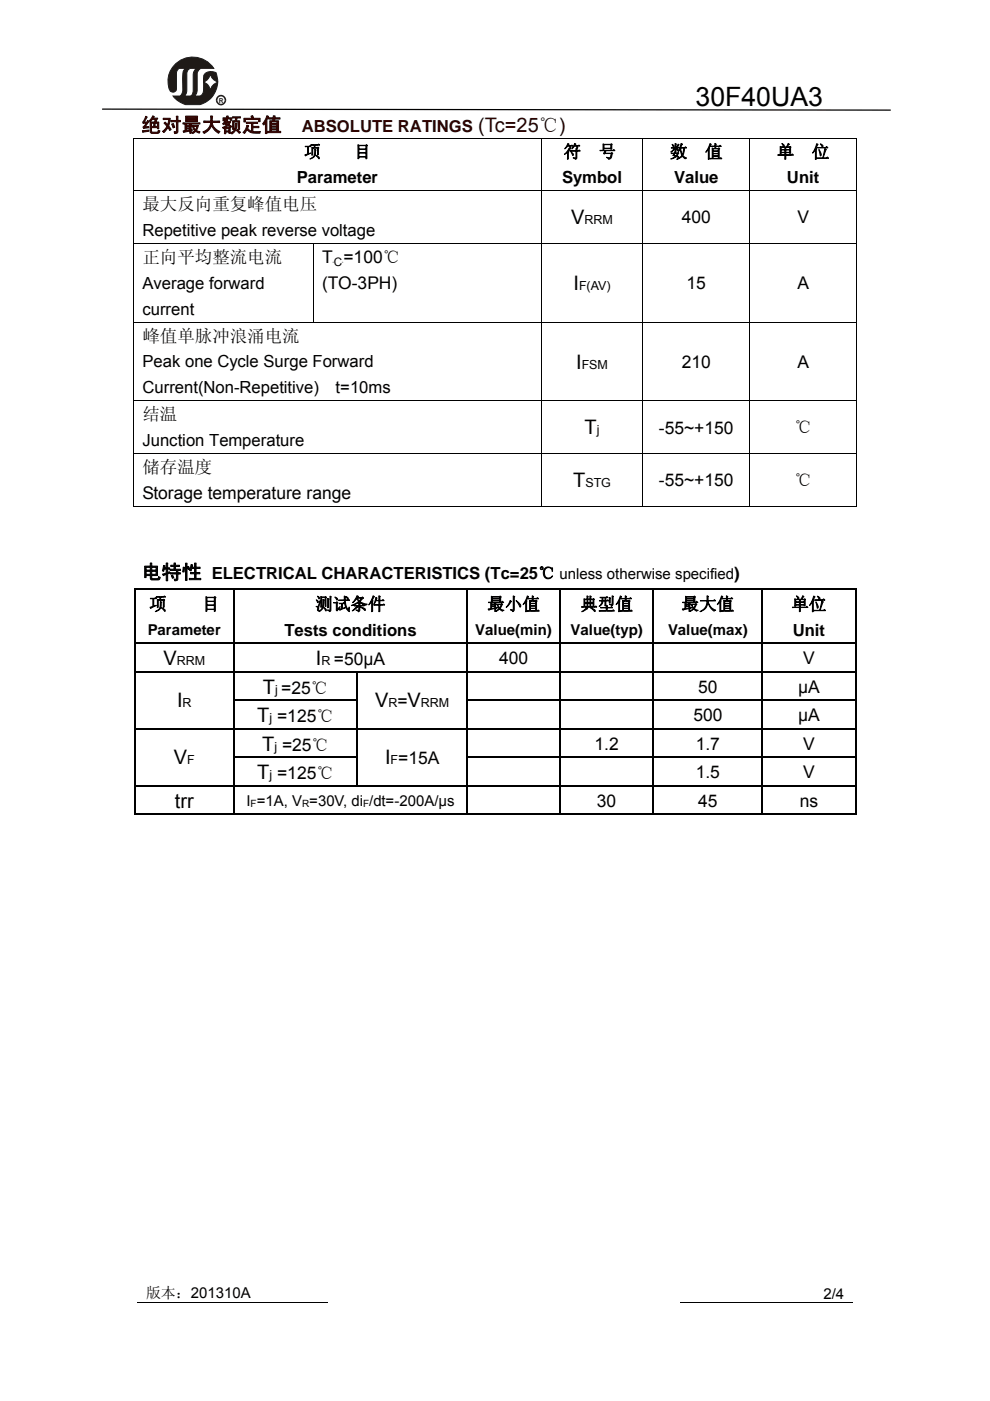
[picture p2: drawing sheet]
<svg xmlns="http://www.w3.org/2000/svg" width="210mm" height="297mm" viewBox="0 0 210 297" stroke-linecap="round" stroke-linejoin="round" font-family="sans-serif">
<path d="M36.9 13.9a5.3 5.3 0 0 1 8.4 .6h-2.7a1.36 1.36 0 0 0-.8 1.2v3.7l-.2 .5-.4 .5h1.2a1.65 1.65 0 0 0 .8-1.9v-1a1.93 1.93 0 0 1 1.4 1.7 1.99 1.99 0 0 1 1.6-1.7 5.1 5.1 0 0 1-3.8 4.7h-3.1l-1.4-.7-1.2-1.1h1.5a2.44 2.44 0 0 0 .6-2.5l-.1-1.6a1.75 1.75 0 0 1 .6-1.8h-1.3l-.5 .6-.1 3.8a.82 .82 0 0 1-.9 .6 .82 .82 0 0 1-.7-.9 4.9 4.9 0 0 1 1.1-4.7zM39.8 14.9l-.2 .6v3.9l-.5 1h1.3l.5-.5 .1-.5v-3.9l.6-1h-1.3zM43.4 15.7a2.21 2.21 0 0 1 2.4-.3l.4 2a2.17 2.17 0 0 1-1.6-1.8 2.3 2.3 0 0 1-1.4 1.8 2.43 2.43 0 0 1 .2-1.7z" fill-rule="evenodd" fill="#1f1a17"/>
<path d="M36.9 13.9a5.3 5.3 0 0 1 8.4 .6h-2.7a1.36 1.36 0 0 0-.8 1.2v3.4l-.2 .8-.4 .5h1.2a1.65 1.65 0 0 0 .8-1.9v-1a1.92 1.92 0 0 1 1.4 1.7 2 2 0 0 1 1.6-1.7 5.1 5.1 0 0 1-3.8 4.7h-3.1l-1.4-.7-1.2-1.1h1.5a2.43 2.43 0 0 0 .6-2.5l-.1-1.6a1.75 1.75 0 0 1 .6-1.8h-1.3l-.5 .6-.1 3.8a.78 .78 0 0 1-.8 .7 .78 .78 0 0 1-.7-.7 5 5 0 0 1 1-5zM40 14.8l.3-.3h1.3l-.5 .7-.1 .6v3.6l-.2 .7-.4 .3h-1.3l.5-1v-3.9zM43.4 15.7a2.21 2.21 0 0 1 2.4-.3l.4 2a2.19 2.19 0 0 1-1.6-1.8 2.3 2.3 0 0 1-1.4 1.8 2.43 2.43 0 0 1 .2-1.7z" fill="none" stroke="#1f1a17" stroke-width=".21"/>
<g fill="#1f1a17">
<path d="M46.9 20.1a1.13 1.13 0 0 1 1.1 1.1h-.4a.77 .77 0 0 0-.7-.8z"/>
<path d="M47.6 21.2h.4a1.19 1.19 0 0 1-1.1 1.2v-.4a.79 .79 0 0 0 .7-.8z"/>
<path d="M45.8 21.2h.3a.75 .75 0 0 0 .8 .8v.4a1.21 1.21 0 0 1-1.1-1.2z"/>
<path d="M46.2 20.3l.7-.2v.3a.73 .73 0 0 0-.8 .8h-.3z"/>
</g>
<g fill="none" stroke="#000" stroke-width=".21">
<path d="M28.3 29.3h153.5M28.3 29.4v11M114.9 29.4v11M136.4 29.4v11M159 29.4v11M181.7 29.4v11M28.3 40.4h153.5M28.3 51.6h153.5M28.3 40.5v11M28.3 51.7v16.5M66.4 51.7v16.5M114.9 40.5v11"/>
<path d="M114.9 51.7v16.5M136.4 40.5v11M136.4 51.7v16.5M159 40.5v11M159 51.7v16.5M181.7 40.5v11M181.7 51.7v16.5M28.3 68.3h153.5M28.3 68.4v16.5M114.9 68.4v16.5M136.4 68.4v16.5M159 68.4v16.5"/>
<path d="M181.7 68.4v16.5M28.3 85h153.5M28.3 96.2h153.5M28.3 85.1v11M28.3 96.3v11.2M114.9 85.1v11M114.9 96.3v11.2M136.4 85.1v11M136.4 96.3v11.2M159 85.1v11M159 96.3v11.2M181.7 85.1v11"/>
<path d="M181.7 96.3v11.2M28.3 107.4h86.5M114.9 107.4h21.4M136.4 107.4h22.5M159.1 107.4h22.5M29.2 276.1h40.4M144.3 276.1h36.5"/>
</g>
<path d="M21.7 23.1l167.1 .2" fill="none" stroke="#000" stroke-width=".26"/>
<g fill="#000">
<path d="M28.3 29.2h.1v.2h-.1zM181.6 29.2h.2v.2h-.2zM181.6 107.3h.2v.2h-.2zM28.4 124.7h.3v.6h-.3zM28.4 136.3h.3v.5h-.3zM49.5 124.7h.3v.6h-.3zM49.5 136.3h.3v.5h-.3zM99 124.7h.2v.6h-.2zM99 136.3h.2v.5h-.2zM118.7 124.7h.3v.6h-.3zM118.7 136.3h.3v.5h-.3zM138.4 124.7h.3v.6h-.3z"/>
<path d="M138.4 136.3h.3v.5h-.3zM161.6 124.7h.2v.6h-.2zM161.6 136.3h.2v.5h-.2zM181.3 124.7h.3v.6h-.3zM181.3 124.7h.3v.3h-.3zM181.3 136.3h.3v.5h-.3zM28.4 142.3h.3v.5h-.3zM28.4 148.3h.3v.6h-.3zM28.4 154.4h.3v.5h-.3zM49.5 142.3h.3v.5h-.3zM49.5 148.3h.3v.6h-.3zM49.5 154.4h.3v.5h-.3z"/>
<path d="M75.7 142.3h.2v.5h-.2zM75.7 148.3h.2v.6h-.2zM75.7 154.4h.2v.5h-.2zM99 142.3h.2v.5h-.2zM99 148.3h.2v.6h-.2zM99 154.4h.2v.5h-.2zM118.7 142.3h.3v.5h-.3zM118.7 148.3h.3v.6h-.3zM118.7 154.4h.3v.5h-.3zM138.4 142.3h.3v.5h-.3zM138.4 148.3h.3v.6h-.3zM138.4 154.4h.3v.5h-.3z"/>
<path d="M161.6 142.3h.2v.5h-.2zM161.6 148.3h.2v.6h-.2zM161.6 154.4h.2v.5h-.2zM181.3 142.3h.3v.5h-.3zM181.3 148.3h.3v.6h-.3zM181.3 154.4h.3v.5h-.3zM28.4 160.4h.3v.5h-.3zM28.4 166.4h.3v.6h-.3zM49.5 160.4h.3v.5h-.3zM49.5 166.4h.3v.6h-.3zM75.7 160.4h.2v.5h-.2zM99 160.4h.2v.5h-.2z"/>
<path d="M99 166.4h.2v.6h-.2zM118.7 160.4h.3v.5h-.3zM118.7 166.4h.3v.6h-.3zM138.4 160.4h.3v.5h-.3zM138.4 166.4h.3v.6h-.3zM161.6 160.4h.2v.5h-.2zM161.6 166.4h.2v.6h-.2zM181.3 160.4h.3v.5h-.3zM181.3 166.4h.3v.6h-.3zM181.3 172.5h.3v.2h-.3z"/>
</g>
<g fill="none" stroke="#000" stroke-width=".25">
<path d="M28.4 124.9h21.1M28.5 125.3v11M28.5 136.8v5.5M28.7 136.4h20.8M49.6 125.3v11M49.6 136.8v5.5M49.8 124.9h49.2M49.8 136.4h49.2M99.1 125.3v11M99.1 136.8v5.5M99.2 124.9h19.5M99.2 136.4h19.5"/>
<path d="M118.8 125.3v11M118.8 136.8v5.5M119 124.9h19.4M119 136.4h19.4M138.6 125.3v11M138.6 136.8v5.5M138.7 124.9h22.9M138.7 136.4h22.9M161.7 125.3v11M161.7 136.8v5.5M161.8 124.9h19.5M161.8 136.4h19.5"/>
<path d="M181.5 125.3v11M181.5 136.8v5.5M28.5 142.8v5.5M28.5 148.9v5.5M28.5 154.9v5.5M28.7 142.4h20.8M28.7 154.5h20.8M49.6 142.8v5.5M49.6 148.9v5.5M49.6 154.9v5.5M49.8 142.4h25.9M49.8 148.5h25.9"/>
<path d="M49.8 154.5h25.9M75.8 142.8v5.5M75.8 148.9v5.5M75.8 154.9v5.5M75.9 142.4h23.1M75.9 154.5h23.1M99.1 142.8v5.5M99.1 148.9v5.5M99.1 154.9v5.5M99.2 142.4h19.5M99.2 148.5h19.5M99.2 154.5h19.5"/>
<path d="M118.8 142.8v5.5M118.8 148.9v5.5M118.8 154.9v5.5M119 142.4h19.4M119 148.5h19.4M119 154.5h19.4M138.6 142.8v5.5M138.6 148.9v5.5M138.6 154.9v5.5M138.7 142.4h22.9M138.7 148.5h22.9M138.7 154.5h22.9"/>
<path d="M161.7 142.8v5.5M161.7 148.9v5.5M161.7 154.9v5.5M161.8 142.4h19.5M161.8 148.5h19.5M161.8 154.5h19.5M181.5 142.8v5.5M181.5 148.9v5.5M181.5 154.9v5.5M28.4 172.6h21.1M28.5 160.9v5.5M28.5 167v5.7"/>
<path d="M28.7 166.6h20.8M49.6 160.9v5.5M49.6 167v5.7M49.8 160.5h25.9M49.8 166.6h49.2M49.8 172.6h49.2M75.8 160.9v5.5M99.1 160.9v5.5M99.1 167v5.7M99.2 160.5h19.5M99.2 166.6h19.5M99.2 172.6h19.5"/>
<path d="M118.8 160.9v5.5M118.8 167v5.7M119 160.5h19.4M119 166.6h19.4M119 172.6h19.4M138.6 160.9v5.5M138.6 167v5.7M138.7 160.5h22.9M138.7 166.6h22.9M138.7 172.6h22.9M161.7 160.9v5.5M161.7 167v5.7"/>
<path d="M161.8 160.5h19.5M161.8 166.6h19.5M161.8 172.6h19.5M181.5 160.9v5.5M181.5 167v5.7"/>
</g>
<text font-size="5.7" x="147.5" y="22.5">30F40UA3</text>
<g font-size="4.2" fill="#2f0300">
<text x="30" y="27.9">绝对最大额定值</text>
<text x="101.5" y="27.9">(Tc=25℃)</text>
</g>
<g font-size="4.2">
<text x="121.2" y="47.5">V</text>
<text x="121.6" y="61.5">I</text>
<text x="122.2" y="78.1">I</text>
<text x="124" y="92.1">T</text>
<text x="121.6" y="103.3">T</text>
<text x="30" y="122.7">电特性</text>
<text x="34.7" y="141.1">V</text>
<text x="67" y="141.1">I</text>
<text x="37.5" y="149.8">I</text>
<text x="55.8" y="147.1">T</text>
<text x="79.6" y="149.8">V</text>
<text x="86.4" y="149.8">V</text>
<text x="54.6" y="153.1">T</text>
<text x="36.9" y="161.9">V</text>
<text x="55.6" y="159.2">T</text>
<text x="81.7" y="161.9">I</text>
<text x="54.6" y="165.2">T</text>
<text x="37.1" y="171.2">trr</text>
</g>
<g font-size="3.7">
<text x="119.5" y="33.4">符</text>
<text x="127" y="33.4">号</text>
<text x="142.1" y="33.4">数</text>
<text x="149.5" y="33.4">值</text>
<text x="164.8" y="33.4">单</text>
<text x="172.2" y="33.4">位</text>
<text x="30.2" y="44.6">最大反向重复峰值电压</text>
<text x="144.6" y="47.4">400</text>
<text x="169.1" y="47.4">V</text>
<text x="30.2" y="55.8">正向平均整流电流</text>
<text x="68.3" y="55.8">T =100℃</text>
<text x="68.3" y="61.3">(TO-3PH)</text>
<text x="145.6" y="61.3">15</text>
<text x="169.1" y="61.3">A</text>
<text x="30.2" y="72.5">峰值单脉冲浪涌电流</text>
<text x="144.6" y="78">210</text>
<text x="169.1" y="78">A</text>
<text x="30.2" y="89.2">结温</text>
<text x="139.8" y="91.9">-55~+150</text>
<text x="168.5" y="91.9">℃</text>
<text x="30.2" y="100.3">储存温度</text>
<text x="30.2" y="105.9">Storage temperature range</text>
<text x="139.8" y="103.1">-55~+150</text>
<text x="168.5" y="103.1">℃</text>
<text x="31.6" y="129.3">项</text>
<text x="42.8" y="129.3">目</text>
<text x="66.9" y="129.3">测试条件</text>
<text x="103.4" y="129.3">最小值</text>
<text x="123.1" y="129.3">典型值</text>
<text x="144.5" y="129.3">最大值</text>
<text x="167.9" y="129.3">单位</text>
<text x="70.8" y="141.1">=50μA</text>
<text x="105.9" y="140.9">400</text>
<text x="170.3" y="140.9">V</text>
<text x="59.7" y="147.1">=25℃</text>
<text x="84.3" y="149.8">=</text>
<text x="148.1" y="146.9">50</text>
<text x="169.3" y="146.9">μA</text>
<text x="58.8" y="153.1">=125℃</text>
<text x="147.1" y="153">500</text>
<text x="169.3" y="153">μA</text>
<text x="59.8" y="159.2">=25℃</text>
<text x="84.5" y="161.9">=15A</text>
<text x="126.1" y="159">1.2</text>
<text x="147.6" y="159">1.7</text>
<text x="170.4" y="159">V</text>
<text x="58.8" y="165.2">=125℃</text>
<text x="147.6" y="165">1.5</text>
<text x="170.4" y="165">V</text>
<text x="126.6" y="171">30</text>
<text x="148.1" y="171">45</text>
<text x="169.6" y="171">ns</text>
</g>
<text font-size="3.5" fill="#2f0300" x="64" y="27.9">ABSOLUTE RATINGS</text>
<g font-size="3.5">
<text x="64.5" y="33.4">项</text>
<text x="75.1" y="33.4">目</text>
<text x="62.9" y="38.9">Parameter</text>
<text x="119.2" y="38.9">Symbol</text>
<text x="143" y="38.9">Value</text>
<text x="166.9" y="38.9">Unit</text>
<text x="30.2" y="50">Repetitive peak reverse voltage</text>
<text x="30.2" y="61.2">Average forward</text>
<text x="30.2" y="66.7">current</text>
<text x="30.2" y="77.9">Peak one Cycle Surge Forward</text>
<text x="30.2" y="83.4">Current(Non-Repetitive)</text>
<text x="71.2" y="83.4">t=10ms</text>
<text x="30.2" y="94.6">Junction Temperature</text>
<text x="44.9" y="122.7">ELECTRICAL CHARACTERISTICS (Tc=25℃ unless otherwise specified)</text>
<text x="60.3" y="134.8">Tests conditions</text>
<text x="168.1" y="134.8">Unit</text>
</g>
<g font-size="3.2">
<text x="31.3" y="134.7">Parameter</text>
<text x="100.8" y="134.7">Value(min)</text>
<text x="121" y="134.7">Value(typ)</text>
<text x="141.7" y="134.7">Value(max)</text>
<text x="52.3" y="170.8">I =1A, V =30V, di /dt=-200A/μs</text>
<text x="31" y="275.1">版本：201310A</text>
<text x="174.6" y="275.4">2/4</text>
</g>
<g font-size="2.6">
<text x="124" y="47.5">RRM</text>
<text x="122.8" y="61.5">F(AV)</text>
<text x="123.4" y="78.1">FSM</text>
<text x="126.6" y="92.1">j</text>
<text x="124.2" y="103.3">STG</text>
<text x="37.5" y="141.1">RRM</text>
<text x="68.2" y="141.1">R</text>
<text x="38.7" y="149.8">R</text>
<text x="58.3" y="147.1">j</text>
<text x="82.4" y="149.8">R</text>
<text x="89.3" y="149.8">RRM</text>
<text x="57.1" y="153.1">j</text>
<text x="39.7" y="161.9">F</text>
<text x="58.2" y="159.2">j</text>
<text x="82.8" y="161.9">F</text>
<text x="57.1" y="165.2">j</text>
</g>
<text font-size="2.5" x="70.8" y="56.3">C</text>
<g font-size="2.1">
<text x="53.1" y="171.2">F</text>
<text x="64.1" y="171.2">R</text>
<text x="77" y="171.2">F</text>
</g>
<text font-size="1.4" fill="#1f1a17" x="46.4" y="21.8">R</text>
<g font-size=".4">
<text x="70.6" y="55.8">B</text>
<text x="72.6" y="55.8">B</text>
</g>
</svg>
